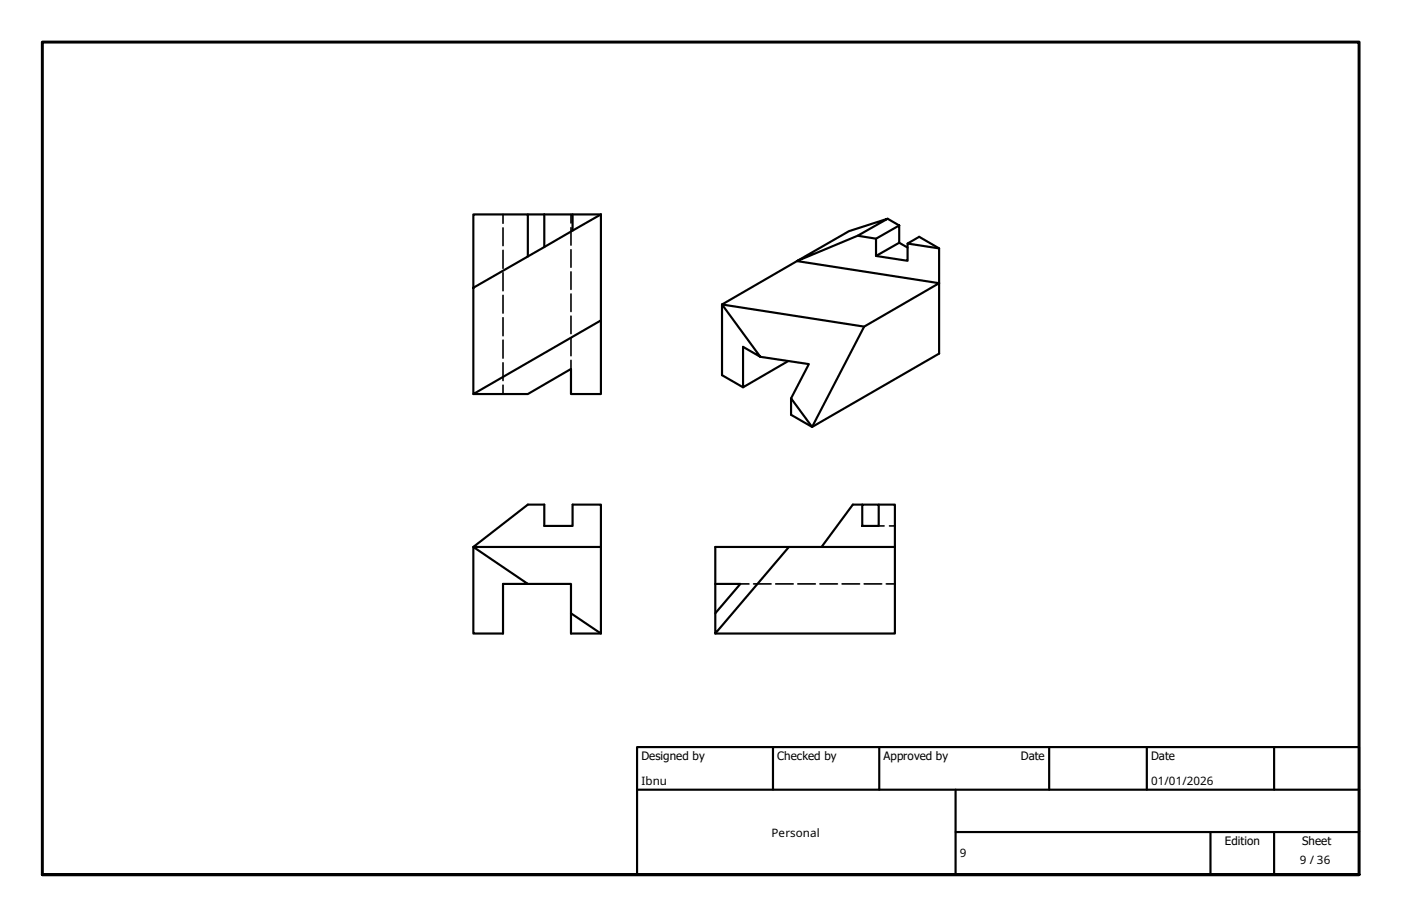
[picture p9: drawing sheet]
<svg xmlns="http://www.w3.org/2000/svg" width="330mm" height="216mm" viewBox="0 0 330 216" stroke-linecap="round" stroke-linejoin="round" font-family="sans-serif">
<!-- layer: Visible (ISO) -->
<g fill="none" stroke="#000" stroke-width=".51">
<path d="M124.3 50.5h3.8M128.1 50.5h6.7v3.8l-10.5 6.1M128.1 50.5v7.7M134.8 50.5h6.7M141.5 50.5v24.9l-30.1 17.4v-25l12.9-7.4v-9.9h-12.9v17.3M141.5 50.5l-6.7 3.8M201.9 55.5l4.3 .7M206.2 56.2l5.5-3.1v4.1l-5.5 3.1zM209 51.5l2.7 1.6M211.7 57.2l2 1.1M213.7 57.3l7.4 1.2v8.2l-33.5-5.2-17.6 10.2 33.5 5.2 17.6-10.2v16.5l-29.9 17.3-5-2.8v-3.9M221.1 58.5l-4.7-2.7-2.7 1.5v4.1l-7.5-1.1"/>
<path d="M141.5 75.4v17.4h-7.1v-5.9l-10.1 5.9h-12.9M187.6 61.5l12.3-7.1 9.1-2.9-7.1 4zM203.5 76.9l-12.3 23.6-5-6.7 4.2-8.1-11.4-1.7M185.5 85l-10.6 6.2v-9.5l4.1 2.3-9-12.3v16.6l4.9 2.9M203 118.8h3.9v5h-3.9zM203 118.8h-2.2l-7.4 10M206.9 118.8h3.8v10M111.4 128.8l12.9-10h3.8v5h6.7v-5h6.7v10zM111.4 128.8l12.9 8.7h-5.9v11.7h-7zM141.5 128.8v20.4l-7.1-4.8v-6.9h-10.1M185.7 128.8l-17.3 20.4v-4.8l5.9-6.9h-5.9M210.7 128.8h-42.3v15.6"/>
<path d="M210.7 128.8v20.4h-42.3M134.4 144.4v4.8h7.1"/>
</g>
<!-- layer: Hidden (ISO) -->
<g fill="none" stroke="#000" stroke-width=".38">
<path d="M118.4 50.5v2.1M118.4 53.7v4.1M118.4 58.9v4.3M134.4 50.5v2M134.4 53.6v4.1M134.4 58.8v4.1M118.4 64.2v4.3M118.4 69.5v4.2M118.4 74.8v4.3M134.4 64v4.1M134.4 69.2v4.1M134.4 74.4v4.1"/>
<path d="M134.4 79.6v4.2M118.4 80.1v4.2M118.4 85.4v4.2M118.4 90.7v2.1M134.4 84.8v2.1M174.3 137.5h2M177.4 137.5h4.1M182.6 137.5h4.2M187.8 137.5h4.2M193 137.5h4.2M198.2 137.5h4.2M203.5 137.5h4.1"/>
<path d="M206.9 123.8h1.3M208.7 137.5h2M209.4 123.8h1.3"/>
</g>
<!-- layer: Border (ISO) -->
<path d="M10 205.9v-196h310v196h-310h310" fill="none" stroke="#000" stroke-width=".7"/>
<!-- layer: Title (ISO) -->
<path d="M150 175.9h170v30h-170zM182 175.9v10M207 175.9v10M247 175.9v10M270 175.9v10M300 175.9v10M150 185.9h170M225 195.9h95M225 185.9v20M285 195.9v10M300 195.9v10" fill="none" stroke="#000" stroke-width=".51"/>
<g font-size="2.7">
<text x="151" y="179">Designed by</text>
<text x="183" y="179">Checked by</text>
<text x="208" y="179">Approved by</text>
<text x="240.3" y="178.9">Date</text>
<text x="271" y="178.9">Date</text>
<text x="151" y="184.8">Ibnu</text>
<text x="271" y="184.8">01/01/2026</text>
<text x="181.7" y="197">Personal</text>
<text x="226" y="201.9">9</text>
<text x="288.4" y="199">Edition</text>
<text x="306" y="203.4">9 / 36</text>
<text x="306.6" y="199">Sheet</text>
</g>
</svg>
